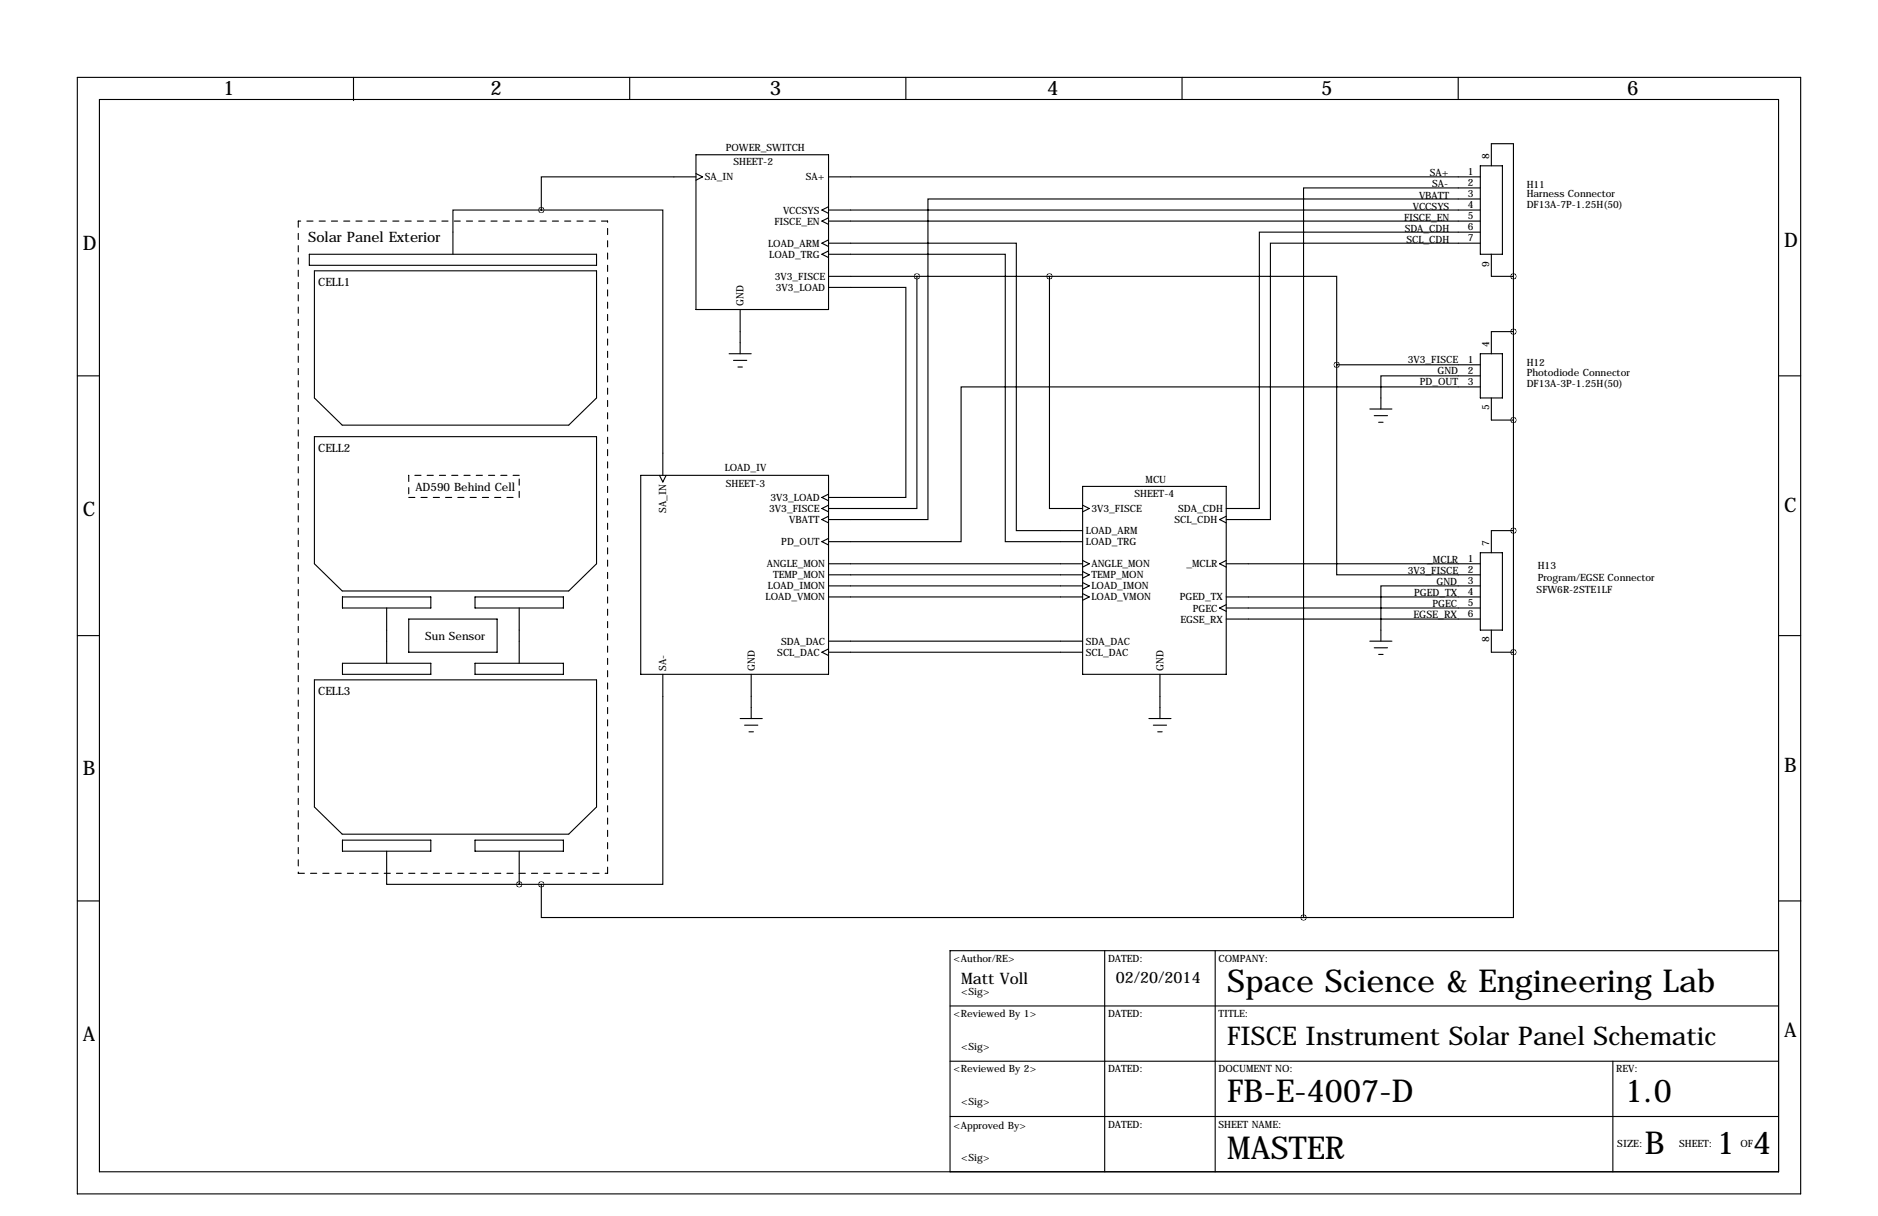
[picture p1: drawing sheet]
<svg xmlns="http://www.w3.org/2000/svg" width="432mm" height="279mm" viewBox="0 0 432 279" stroke-linecap="round" stroke-linejoin="round" font-family="sans-serif">
<g fill="none" stroke="#000" stroke-width=".25">
<path d="M17.8 17.8h396.2v256.5h-396.2zM81.3 17.8v5.3M144.8 17.8v5.1M208.3 17.8v5.1M271.8 17.8v5.1M335.3 17.8v5.1M22.9 22.9h386v246.3h-386zM160 35.6h30.5v35.5h-30.5zM160 39.9l1.5 .7-1.5 .8M340.4 38.1h5v20.3h-5zM342.9 38.1v-5.1h5.1v30.5M71.1 58.4h66.1v2.6h-66.1z"/>
<path d="M124.5 48.3h-20.4v10.1M124.5 48.3h27.9v60.9M160 40.6h-35.5v7.7M190.5 55.9h43.2v66h15.2M190.5 58.4h40.6v66.1h17.8M190.5 40.6h149.9M190.5 55.1l-1.5 .8 1.5 .7M190.5 48.3h149.9M190.5 47.5l-1.5 .8 1.5 .7M190.5 50.8h149.9M190.5 50l-1.5 .8 1.5 .8M190.5 57.7l-1.5 .7 1.5 .8"/>
<path d="M340.4 53.3h-50.8v63.5h-7.7M340.4 55.9h-48.3v63.5h-10.2M340.4 45.7h-127v73.7h-22.9M340.4 43.2h-40.7v167.6M342.9 58.4v5.1h5.1M72.3 62.2h64.9v29.2l-6.4 6.3h-52.1l-6.4-6.3zM170.2 71.1v10.2M190.5 66h17.8v48.3h-17.8M190.5 63.5h50.8M210.8 63.5v53.3h-20.3M241.3 63.5v53.3h7.6M241.3 63.5h66v20.3"/>
<path d="M348 76.2h-5.1v5.1M348 63.5v86.4M17.8 86.4h5.1M167.6 81.3h5.1M168.7 82.8h3M169.7 84.3h1M307.3 83.8v48.3h33.1M307.3 83.8h33.1M315 94h5M316 95.5h3M317 97h1M340.4 86.4h-22.9v7.6"/>
<path d="M340.4 88.9h-119.4v35.6h-30.5M340.4 81.3h5v10.1h-5zM342.9 91.4v5.1h5.1M408.9 86.4h5.1M72.3 100.3h64.9v29.2l-6.4 6.3h-52.1l-6.4-6.3zM147.3 109.2h43.2v45.7h-43.2zM151.6 109.2l.8 1.5 .8-1.5M190.5 116.1l-1.5 .7 1.5 .8M190.5 118.6l-1.5 .8 1.5 .7M190.5 113.5l-1.5 .8 1.5 .8M248.9 111.8h33v43.1h-33zM248.9 116.1l1.5 .7-1.5 .8"/>
<path d="M281.9 118.6l-1.5 .8 1.5 .7M78.7 137.2h20.4v2.5h-20.4zM88.9 139.7v12.7M109.2 137.2h20.3v2.5h-20.3zM119.4 139.7v12.7M190.5 134.6h58.4M190.5 137.2h58.4M190.5 132.1h58.4M190.5 129.5h58.4M190.5 123.7l-1.5 .8 1.5 .7M248.9 128.8l1.5 .7-1.5 .8M248.9 131.3l1.5 .8-1.5 .7"/>
<path d="M248.9 133.9l1.5 .7-1.5 .8M248.9 136.4l1.5 .8-1.5 .7M281.9 137.2h58.5M281.9 129.5h58.5M281.9 128.8l-1.5 .7 1.5 .8M281.9 139.7h58.5M281.9 138.9l-1.5 .8 1.5 .8M340.4 134.6h-22.9v12.7M340.4 127h5v17.8h-5zM348 121.9h-5.1v5.1M17.8 146h5.1M72.3 156.2h64.9v29.2l-6.4 6.3h-52.1l-6.4-6.3z"/>
<path d="M78.7 152.4h20.4v2.5h-20.4zM94 142.2h20.3v7.7h-20.3zM109.2 152.4h20.3v2.5h-20.3zM152.4 154.9v48.3h-27.9M172.7 154.9v10.2M190.5 149.9h58.4M190.5 147.3h58.4M190.5 149.1l-1.5 .8 1.5 .7M266.7 154.9v10.2M281.9 142.2h58.5M315 147.3h5M316 148.8h3"/>
<path d="M317 150.4h1M342.9 144.8v5.1h5.1M348 149.9v60.9h-48.3M408.9 146h5.1M170.2 165.1h5.1M171.2 166.6h3M172.2 168.1h1M264.2 165.1h5M265.2 166.6h3M266.2 168.1h1M78.7 193h20.4v2.6h-20.4zM88.9 195.6v7.6h30.5"/>
<path d="M109.2 193h20.3v2.6h-20.3zM119.4 195.6v7.6M17.8 207h5.1M119.4 203.2h5.1M124.5 203.2v7.6h175.2M254 218.4v50.8M279.4 218.4v50.8M408.9 207h5.2M408.9 218.4h-190.5v50.8M218.4 231.1h190.5M218.4 256.5h190.5M218.4 243.8h190.5"/>
<path d="M370.8 243.8v25.4"/>
</g>
<path d="M68.6 50.8v149.9M139.7 50.8h-71.1M94 109.2v5.1M94 114.3h25.4M119.4 114.3v-5.1M119.4 109.2h-25.4M68.6 200.7h71.1M139.7 200.7v-149.9" fill="none" stroke="#000" stroke-width=".25" stroke-dasharray="1.4 1.4"/>
<path d="M347.9 63.5a.05 .05 0 0 0 .1 0 .05 .05 0 0 0-.1 0zM347.9 76.2a.05 .05 0 0 0 .1 0 .05 .05 0 0 0-.1 0zM347.9 96.5a.05 .05 0 0 0 .1 0 .05 .05 0 0 0-.1 0zM347.9 121.9a.05 .05 0 0 0 .1 0 .05 .05 0 0 0-.1 0zM119.3 203.2a.05 .05 0 0 0 .1 0 .05 .05 0 0 0-.1 0zM124.4 203.2a.05 .05 0 0 0 .1 0 .05 .05 0 0 0-.1 0zM124.4 48.3a.05 .05 0 0 0 .1 0 .05 .05 0 0 0-.1 0zM307.3 83.8a.05 .05 0 0 0 .1 0 .05 .05 0 0 0-.1 0zM210.8 63.5a.05 .05 0 0 0 .1 0 .05 .05 0 0 0-.1 0zM347.9 149.9a.05 .05 0 0 0 .1 0 .05 .05 0 0 0-.1 0zM299.7 210.8a.05 .05 0 0 0 .1 0 .05 .05 0 0 0-.1 0z" fill="#000" stroke="#000" stroke-width="1.3"/>
<g font-size="7.3">
<text x="282.2" y="227.8">Space Science &amp; Engineering Lab</text>
<text x="282.2" y="253.2">FB-E-4007-D</text>
<text x="373.6" y="253.2">1.0</text>
<text x="282.2" y="266.2">MASTER</text>
<text x="378.2" y="265.2">B</text>
<text x="394.7" y="265.2">1</text>
<text x="403.1" y="265.2">4</text>
</g>
<text font-size="5.9" x="282.2" y="240.1">FISCE Instrument Solar Panel Schematic</text>
<g font-size="4.6">
<text x="51.3" y="21.9">1</text>
<text x="112.8" y="21.9">2</text>
<text x="177" y="21.9">3</text>
<text x="240.8" y="21.9">4</text>
<text x="303.8" y="21.9">5</text>
<text x="374.1" y="21.9">6</text>
<text x="19" y="57.5">D</text>
<text x="410.2" y="56.7">D</text>
<text x="19" y="118.5">C</text>
<text x="410.2" y="117.7">C</text>
<text x="19" y="178.1">B</text>
<text x="410.2" y="177.4">B</text>
<text x="19" y="239.1">A</text>
<text x="410.2" y="238.3">A</text>
</g>
<g font-size="3.6">
<text x="221" y="226.1">Matt Voll</text>
<text x="256.5" y="225.8">02/20/2014</text>
</g>
<text font-size="3.3" x="70.9" y="55.6">Solar Panel Exterior</text>
<g font-size="2.6">
<text x="73.2" y="65.8">CELL1</text>
<text x="73.2" y="103.9">CELL2</text>
<text x="95.5" y="112.8">AD590 Behind Cell</text>
<text x="97.8" y="147.1">Sun Sensor</text>
<text x="73.2" y="159.8">CELL3</text>
</g>
<text font-size="2.4" x="325" y="142">EGSE_RX</text>
<g font-size="2.3">
<text x="166.9" y="34.8">POWER_SWITCH</text>
<text x="162.1" y="41.4">SA_IN</text>
<text x="168.7" y="37.9">SHEET-2</text>
<text x="185.3" y="41.4">SA+</text>
<text x="328.8" y="40.4">SA+</text>
<text x="337.5" y="40.1">1</text>
<text x="342.4" y="36.6" transform="rotate(-90 342.4 36.6)">8</text>
<text x="326.3" y="45.7">VBATT</text>
<text x="329.3" y="42.9">SA-</text>
<text x="337.5" y="42.7">2</text>
<text x="337.5" y="45.2">3</text>
<text x="337.5" y="47.8">4</text>
<text x="351" y="43.2">H11</text>
<text x="351" y="47.8">DF13A-7P-1.25H(50)</text>
<text x="351" y="45.3">Harness Connector</text>
<text x="178.1" y="51.6">FISCE_EN</text>
<text x="180" y="49.1">VCCSYS</text>
<text x="322.8" y="50.8">FISCE_EN</text>
<text x="323" y="53.3">SDA_CDH</text>
<text x="324.8" y="48.3">VCCSYS</text>
<text x="337.5" y="50.3">5</text>
<text x="337.5" y="52.8">6</text>
<text x="176.6" y="56.7">LOAD_ARM</text>
<text x="176.9" y="59.2">LOAD_TRG</text>
<text x="323.4" y="55.9">SCL_CDH</text>
<text x="337.5" y="55.4">7</text>
<text x="178.1" y="64.3">3V3_FISCE</text>
<text x="342.4" y="61.3" transform="rotate(-90 342.4 61.3)">9</text>
<text x="171" y="70.4" transform="rotate(-90 171 70.4)">GND</text>
<text x="178.4" y="66.8">3V3_LOAD</text>
<text x="323.7" y="83.3">3V3_FISCE</text>
<text x="337.5" y="83.3">1</text>
<text x="342.4" y="79.8" transform="rotate(-90 342.4 79.8)">4</text>
<text x="326.4" y="88.4">PD_OUT</text>
<text x="330.5" y="85.9">GND</text>
<text x="337.5" y="85.9">2</text>
<text x="337.5" y="88.4">3</text>
<text x="351" y="84.1">H12</text>
<text x="351" y="89">DF13A-3P-1.25H(50)</text>
<text x="351" y="86.4">Photodiode Connector</text>
<text x="342.4" y="94.3" transform="rotate(-90 342.4 94.3)">5</text>
<text x="166.6" y="108.2">LOAD_IV</text>
<text x="166.9" y="111.8">SHEET-3</text>
<text x="263.4" y="111">MCU</text>
<text x="153.2" y="117.8" transform="rotate(-90 153.2 117.8)">SA_IN</text>
<text x="176.9" y="117.6">3V3_FISCE</text>
<text x="177.1" y="115.1">3V3_LOAD</text>
<text x="251" y="117.6">3V3_FISCE</text>
<text x="260.9" y="114.1">SHEET-4</text>
<text x="270.9" y="117.6">SDA_CDH</text>
<text x="179.6" y="125.3">PD_OUT</text>
<text x="181.5" y="120.2">VBATT</text>
<text x="249.7" y="122.7">LOAD_ARM</text>
<text x="249.7" y="125.3">LOAD_TRG</text>
<text x="270" y="120.2">SCL_CDH</text>
<text x="342.4" y="125.5" transform="rotate(-90 342.4 125.5)">7</text>
<text x="176.3" y="130.3">ANGLE_MON</text>
<text x="251" y="130.3">ANGLE_MON</text>
<text x="272.8" y="130.3">_MCLR</text>
<text x="323.7" y="131.8">3V3_FISCE</text>
<text x="328.2" y="129.3">_MCLR</text>
<text x="337.5" y="129">1</text>
<text x="337.5" y="131.6">2</text>
<text x="353.6" y="130.8">H13</text>
<text x="176" y="138">LOAD_VMON</text>
<text x="176.6" y="135.4">LOAD_IMON</text>
<text x="177.7" y="132.9">TEMP_MON</text>
<text x="251" y="132.9">TEMP_MON</text>
<text x="251" y="135.4">LOAD_IMON</text>
<text x="251" y="138">LOAD_VMON</text>
<text x="271.3" y="138">PGED_TX</text>
<text x="325.1" y="136.9">PGED_TX</text>
<text x="330.3" y="134.4">GND</text>
<text x="337.5" y="134.1">3</text>
<text x="337.5" y="136.7">4</text>
<text x="353.3" y="136.2">SFW6R-2STE1LF</text>
<text x="353.6" y="133.4">Program/EGSE Connector</text>
<text x="271.4" y="143">EGSE_RX</text>
<text x="274.2" y="140.5">PGEC</text>
<text x="329.4" y="139.4">PGEC</text>
<text x="337.5" y="139.2">5</text>
<text x="337.5" y="141.7">6</text>
<text x="179.6" y="148.1">SDA_DAC</text>
<text x="249.7" y="148.1">SDA_DAC</text>
<text x="342.4" y="147.6" transform="rotate(-90 342.4 147.6)">8</text>
<text x="153.2" y="154.2" transform="rotate(-90 153.2 154.2)">SA-</text>
<text x="173.5" y="154.2" transform="rotate(-90 173.5 154.2)">GND</text>
<text x="178.7" y="150.7">SCL_DAC</text>
<text x="249.7" y="150.7">SCL_DAC</text>
<text x="267.5" y="154.2" transform="rotate(-90 267.5 154.2)">GND</text>
<text x="219.2" y="221">&lt;Author/RE&gt;</text>
<text x="254.8" y="221">DATED:</text>
<text x="280.2" y="221">COMPANY:</text>
<text x="219.2" y="233.7">&lt;Reviewed By 1&gt;</text>
<text x="221" y="228.6">&lt;Sig&gt;</text>
<text x="254.8" y="233.7">DATED:</text>
<text x="280.2" y="233.7">TITLE:</text>
<text x="221" y="241.3">&lt;Sig&gt;</text>
<text x="219.2" y="246.4">&lt;Reviewed By 2&gt;</text>
<text x="254.8" y="246.4">DATED:</text>
<text x="280.2" y="246.4">DOCUMENT NO:</text>
<text x="371.6" y="246.4">REV:</text>
<text x="221" y="254">&lt;Sig&gt;</text>
<text x="219.2" y="259.3">&lt;Approved By&gt;</text>
<text x="254.8" y="259.1">DATED:</text>
<text x="280.2" y="259.1">SHEET NAME:</text>
<text x="371.9" y="263.7">SIZE:</text>
<text x="386.1" y="263.7">SHEET:</text>
<text x="400.2" y="263.7">OF</text>
<text x="221" y="266.7">&lt;Sig&gt;</text>
</g>
</svg>
